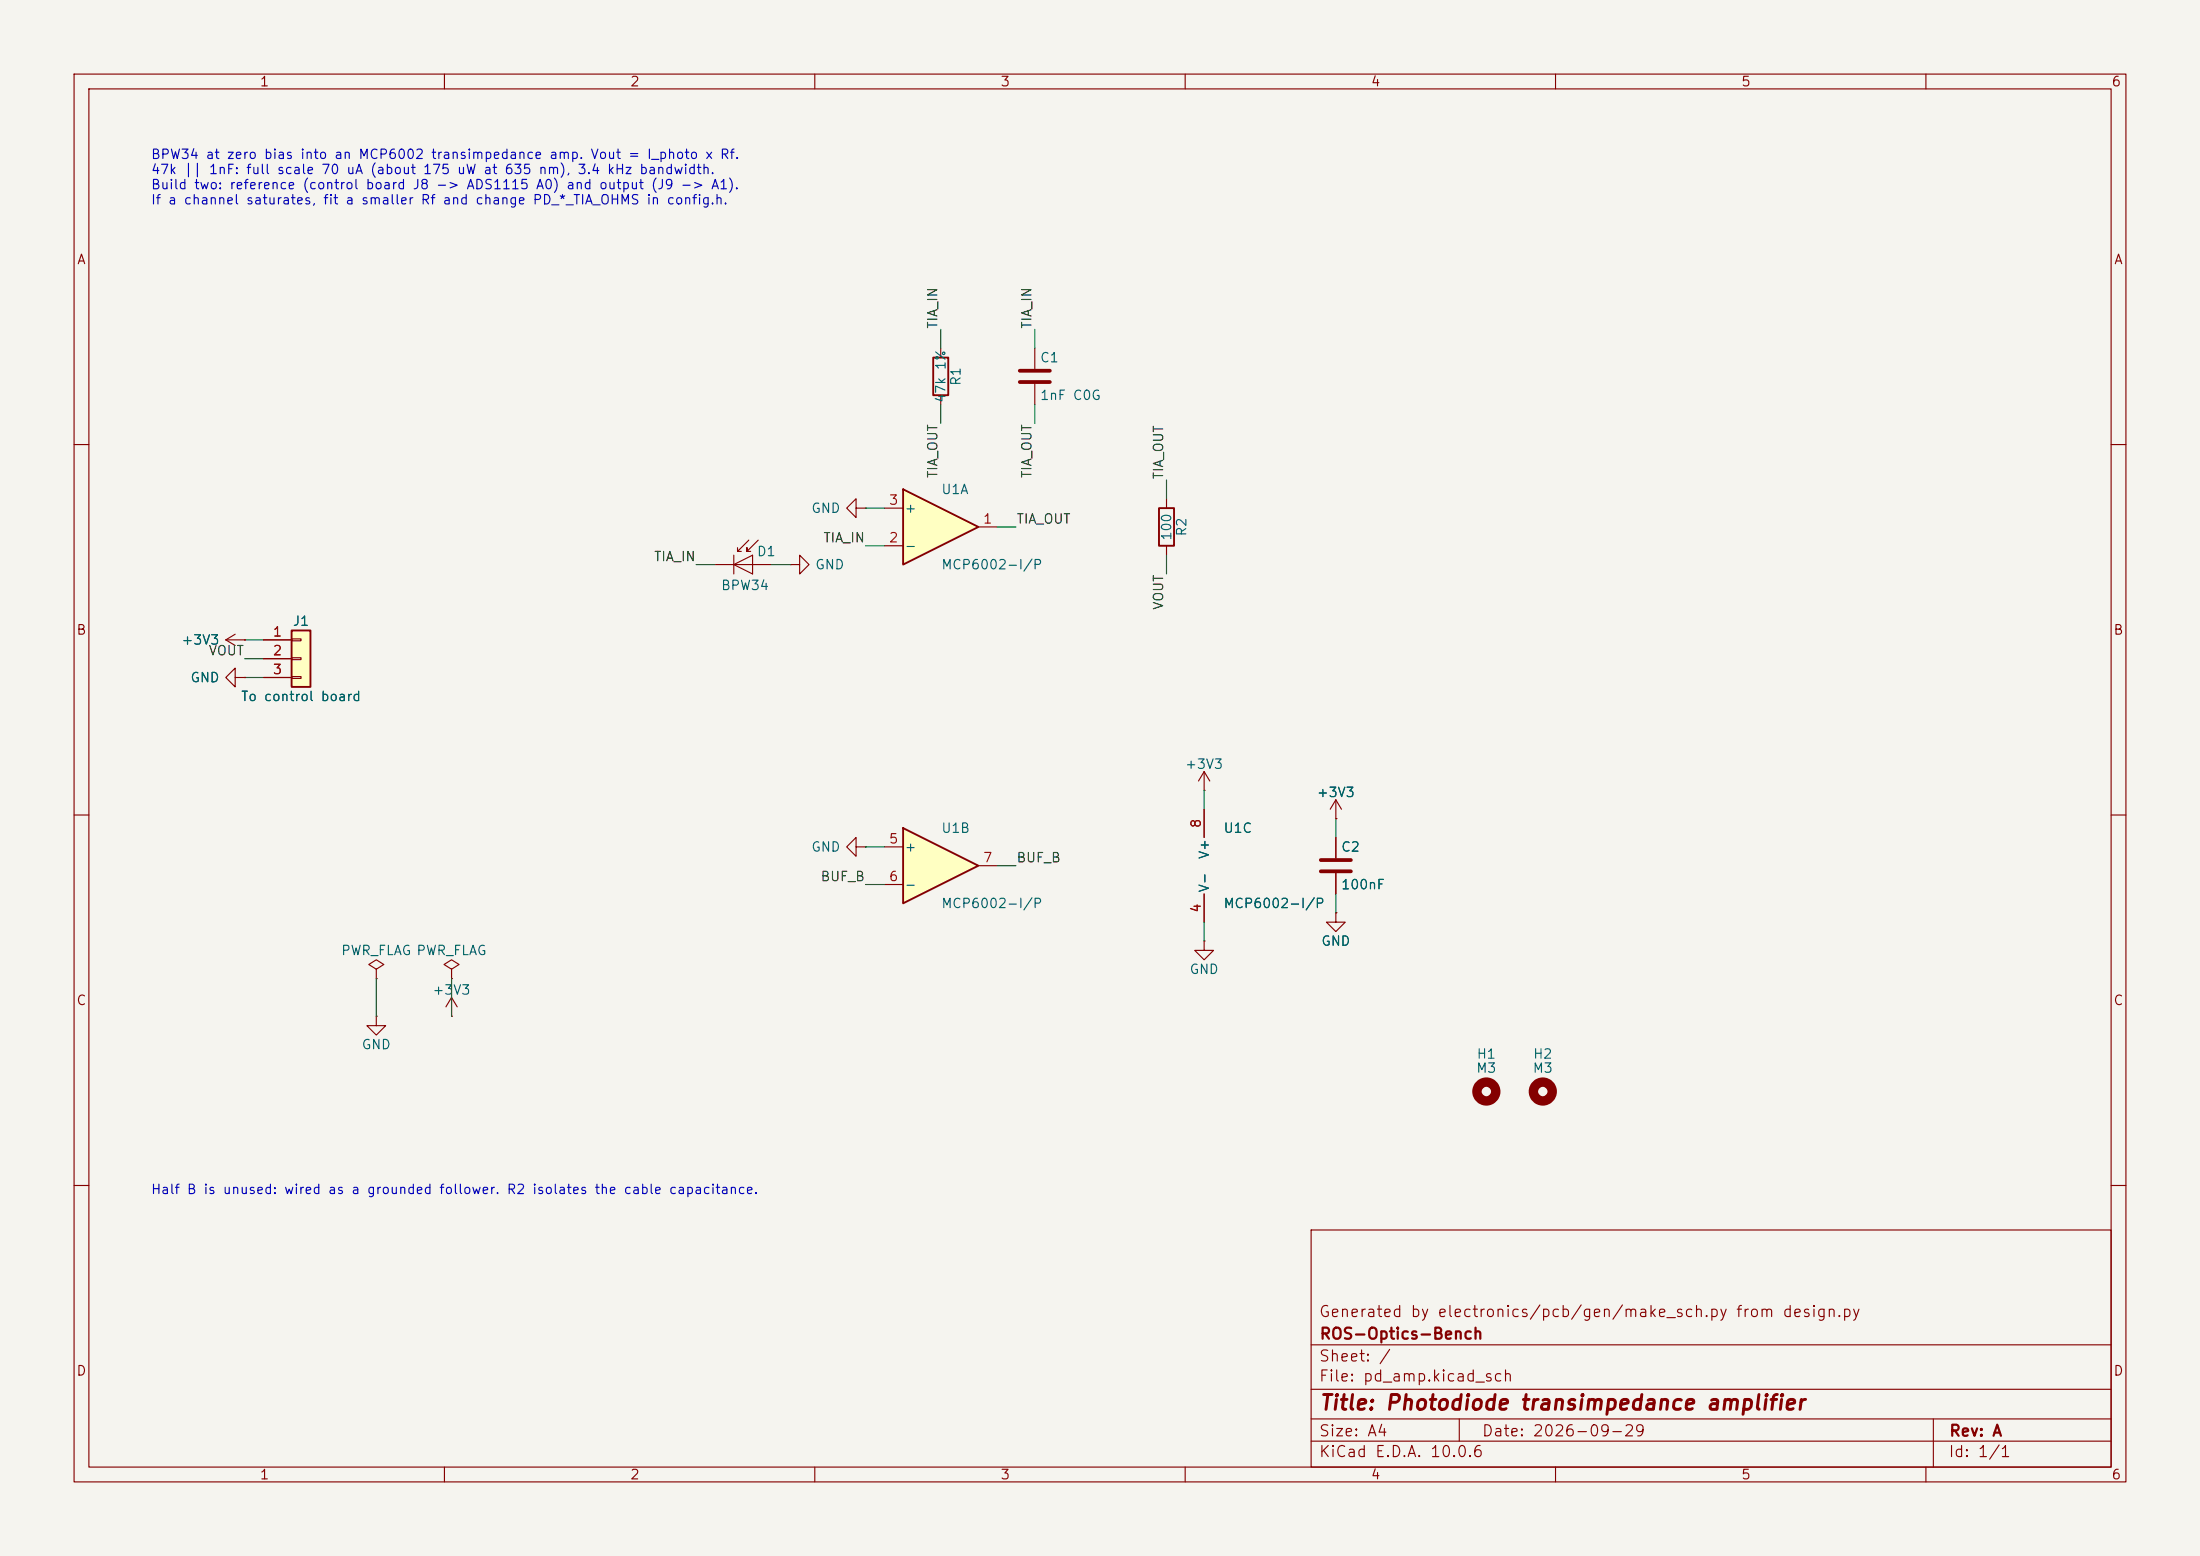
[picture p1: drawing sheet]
(kicad_sch
 (version 20250610)
 (generator "eeschema")
 (generator_version "10.0")
 (paper "A4")
 (title_block
  (title "Photodiode transimpedance amplifier")
  (date "2026-09-29")
  (rev "A")
  (company "ROS-Optics-Bench")
  (comment 1 "Generated by electronics/pcb/gen/make_sch.py from design.py"))
 (lib_symbols
  (symbol "Device:C"
   (pin_numbers (hide yes))
   (pin_names
    (offset 0.254)) (exclude_from_sim no) (in_bom yes) (on_board yes)
   (in_pos_files yes)
   (duplicate_pin_numbers_are_jumpers no)
   (property "Reference" "C" (at 0.635 2.54 0) (show_name no) (do_not_autoplace no) (effects (font (size 1.27 1.27)) (justify left)))
   (property "Value" "C" (at 0.635 -2.54 0) (show_name no) (do_not_autoplace no) (effects (font (size 1.27 1.27)) (justify left)))
   (property "Footprint" "" (at 0.9652 -3.81 0) (show_name no) (do_not_autoplace no) (hide yes) (effects (font (size 1.27 1.27))))
   (property "Datasheet" "" (at 0 0 0) (show_name no) (do_not_autoplace no) (hide yes) (effects (font (size 1.27 1.27))))
   (property "Description" "Unpolarized capacitor" (at 0 0 0) (show_name no) (do_not_autoplace no) (hide yes) (effects (font (size 1.27 1.27))))
   (symbol "C_0_1"
    (polyline (pts (xy -2.032 0.762) (xy 2.032 0.762)) (stroke (width 0.508) (type default)) (fill (type none)))
    (polyline (pts (xy -2.032 -0.762) (xy 2.032 -0.762)) (stroke (width 0.508) (type default)) (fill (type none))))
   (symbol "C_1_1"
    (pin passive line (at 0 3.81 270) (length 2.794) (name "" (effects (font (size 1.27 1.27)))) (number "1" (effects (font (size 1.27 1.27)))))
    (pin passive line (at 0 -3.81 90) (length 2.794) (name "" (effects (font (size 1.27 1.27)))) (number "2" (effects (font (size 1.27 1.27))))))
   (embedded_fonts no))
  (symbol "power:+3V3"
   (power global)
   (pin_numbers (hide yes))
   (pin_names
    (offset 0) (hide yes)) (exclude_from_sim no) (in_bom yes) (on_board yes)
   (in_pos_files yes)
   (duplicate_pin_numbers_are_jumpers no)
   (property "Reference" "#PWR" (at 0 -3.81 0) (show_name no) (do_not_autoplace no) (hide yes) (effects (font (size 1.27 1.27))))
   (property "Value" "+3V3" (at 0 3.556 0) (show_name no) (do_not_autoplace no) (effects (font (size 1.27 1.27))))
   (property "Footprint" "" (at 0 0 0) (show_name no) (do_not_autoplace no) (hide yes) (effects (font (size 1.27 1.27))))
   (property "Datasheet" "" (at 0 0 0) (show_name no) (do_not_autoplace no) (hide yes) (effects (font (size 1.27 1.27))))
   (property "Description" "Power symbol creates a global label with name \"+3V3\"" (at 0 0 0) (show_name no) (do_not_autoplace no) (hide yes) (effects (font (size 1.27 1.27))))
   (symbol "+3V3_0_1"
    (polyline (pts (xy -0.762 1.27) (xy 0 2.54)) (stroke (width 0) (type default)) (fill (type none)))
    (polyline (pts (xy 0 2.54) (xy 0.762 1.27)) (stroke (width 0) (type default)) (fill (type none)))
    (polyline (pts (xy 0 0) (xy 0 2.54)) (stroke (width 0) (type default)) (fill (type none))))
   (symbol "+3V3_1_1"
    (pin power_in line (at 0 0 90) (length 0) (name "" (effects (font (size 1.27 1.27)))) (number "1" (effects (font (size 1.27 1.27))))))
   (embedded_fonts no))
  (symbol "power:GND"
   (power global)
   (pin_numbers (hide yes))
   (pin_names
    (offset 0) (hide yes)) (exclude_from_sim no) (in_bom yes) (on_board yes)
   (in_pos_files yes)
   (duplicate_pin_numbers_are_jumpers no)
   (property "Reference" "#PWR" (at 0 -6.35 0) (show_name no) (do_not_autoplace no) (hide yes) (effects (font (size 1.27 1.27))))
   (property "Value" "GND" (at 0 -3.81 0) (show_name no) (do_not_autoplace no) (effects (font (size 1.27 1.27))))
   (property "Footprint" "" (at 0 0 0) (show_name no) (do_not_autoplace no) (hide yes) (effects (font (size 1.27 1.27))))
   (property "Datasheet" "" (at 0 0 0) (show_name no) (do_not_autoplace no) (hide yes) (effects (font (size 1.27 1.27))))
   (property "Description" "Power symbol creates a global label with name \"GND\" , ground" (at 0 0 0) (show_name no) (do_not_autoplace no) (hide yes) (effects (font (size 1.27 1.27))))
   (symbol "GND_0_1"
    (polyline (pts (xy 0 0) (xy 0 -1.27) (xy 1.27 -1.27) (xy 0 -2.54) (xy -1.27 -1.27) (xy 0 -1.27)) (stroke (width 0) (type default)) (fill (type none))))
   (symbol "GND_1_1"
    (pin power_in line (at 0 0 270) (length 0) (name "" (effects (font (size 1.27 1.27)))) (number "1" (effects (font (size 1.27 1.27))))))
   (embedded_fonts no))
  (symbol "Sensor_Optical:BPW34"
   (pin_numbers (hide yes))
   (pin_names
    (offset 1.016) (hide yes)) (exclude_from_sim no) (in_bom yes) (on_board yes)
   (in_pos_files yes)
   (duplicate_pin_numbers_are_jumpers no)
   (property "Reference" "D" (at 0.508 1.778 0) (show_name no) (do_not_autoplace no) (effects (font (size 1.27 1.27)) (justify left)))
   (property "Value" "BPW34" (at -1.016 -2.794 0) (show_name no) (do_not_autoplace no) (effects (font (size 1.27 1.27))))
   (property "Footprint" "OptoDevice:Osram_DIL2_4.3x4.65mm_P5.08mm" (at 0 4.445 0) (show_name no) (do_not_autoplace no) (hide yes) (effects (font (size 1.27 1.27))))
   (property "Datasheet" "http://www.vishay.com/docs/81521/bpw34.pdf" (at -1.27 0 0) (show_name no) (do_not_autoplace no) (hide yes) (effects (font (size 1.27 1.27))))
   (property "Description" "Silicon PIN Photodiode" (at 0 0 0) (show_name no) (do_not_autoplace no) (hide yes) (effects (font (size 1.27 1.27))))
   (symbol "BPW34_0_1"
    (polyline (pts (xy -2.54 1.27) (xy -2.54 -1.27)) (stroke (width 0.1524) (type default)) (fill (type none)))
    (polyline (pts (xy -2.032 1.778) (xy -1.524 1.778)) (stroke (width 0) (type default)) (fill (type none)))
    (polyline (pts (xy -0.508 3.302) (xy -2.032 1.778) (xy -2.032 2.286)) (stroke (width 0) (type default)) (fill (type none)))
    (polyline (pts (xy 0 1.27) (xy -2.54 0) (xy 0 -1.27)) (stroke (width 0) (type default)) (fill (type none)))
    (polyline (pts (xy 0 0) (xy -2.54 0)) (stroke (width 0) (type default)) (fill (type none)))
    (polyline (pts (xy 0 -1.27) (xy 0 1.27)) (stroke (width 0) (type default)) (fill (type none)))
    (polyline (pts (xy 0.762 3.302) (xy -0.762 1.778) (xy -0.762 2.286) (xy -0.762 1.778) (xy -0.254 1.778)) (stroke (width 0) (type default)) (fill (type none))))
   (symbol "BPW34_1_1"
    (pin passive line (at -5.08 0 0) (length 2.54) (name "K" (effects (font (size 1.27 1.27)))) (number "1" (effects (font (size 1.27 1.27)))))
    (pin passive line (at 2.54 0 180) (length 2.54) (name "A" (effects (font (size 1.27 1.27)))) (number "2" (effects (font (size 1.27 1.27))))))
   (embedded_fonts no))
  (symbol "Mechanical:MountingHole"
   (pin_names
    (offset 1.016)) (exclude_from_sim no) (in_bom no) (on_board yes)
   (in_pos_files yes)
   (duplicate_pin_numbers_are_jumpers no)
   (property "Reference" "H" (at 0 5.08 0) (show_name no) (do_not_autoplace no) (effects (font (size 1.27 1.27))))
   (property "Value" "MountingHole" (at 0 3.175 0) (show_name no) (do_not_autoplace no) (effects (font (size 1.27 1.27))))
   (property "Footprint" "" (at 0 0 0) (show_name no) (do_not_autoplace no) (hide yes) (effects (font (size 1.27 1.27))))
   (property "Datasheet" "" (at 0 0 0) (show_name no) (do_not_autoplace no) (hide yes) (effects (font (size 1.27 1.27))))
   (property "Description" "Mounting Hole without connection" (at 0 0 0) (show_name no) (do_not_autoplace no) (hide yes) (effects (font (size 1.27 1.27))))
   (symbol "MountingHole_0_1"
    (circle (center 0 0) (radius 1.27) (stroke (width 1.27) (type default)) (fill (type none))))
   (embedded_fonts no))
  (symbol "Connector_Generic:Conn_01x03"
   (pin_names
    (offset 1.016) (hide yes)) (exclude_from_sim no) (in_bom yes) (on_board yes)
   (in_pos_files yes)
   (duplicate_pin_numbers_are_jumpers no)
   (property "Reference" "J" (at 0 5.08 0) (show_name no) (do_not_autoplace no) (effects (font (size 1.27 1.27))))
   (property "Value" "Conn_01x03" (at 0 -5.08 0) (show_name no) (do_not_autoplace no) (effects (font (size 1.27 1.27))))
   (property "Footprint" "" (at 0 0 0) (show_name no) (do_not_autoplace no) (hide yes) (effects (font (size 1.27 1.27))))
   (property "Datasheet" "" (at 0 0 0) (show_name no) (do_not_autoplace no) (hide yes) (effects (font (size 1.27 1.27))))
   (property "Description" "Generic connector, single row, 01x03, script generated (kicad-library-utils/schlib/autogen/connector/)" (at 0 0 0) (show_name no) (do_not_autoplace no) (hide yes) (effects (font (size 1.27 1.27))))
   (symbol "Conn_01x03_1_1"
    (rectangle (start -1.27 3.81) (end 1.27 -3.81) (stroke (width 0.254) (type default)) (fill (type background)))
    (rectangle (start -1.27 2.667) (end 0 2.413) (stroke (width 0.1524) (type default)) (fill (type none)))
    (rectangle (start -1.27 0.127) (end 0 -0.127) (stroke (width 0.1524) (type default)) (fill (type none)))
    (rectangle (start -1.27 -2.413) (end 0 -2.667) (stroke (width 0.1524) (type default)) (fill (type none)))
    (pin passive line (at -5.08 2.54 0) (length 3.81) (name "Pin_1" (effects (font (size 1.27 1.27)))) (number "1" (effects (font (size 1.27 1.27)))))
    (pin passive line (at -5.08 0 0) (length 3.81) (name "Pin_2" (effects (font (size 1.27 1.27)))) (number "2" (effects (font (size 1.27 1.27)))))
    (pin passive line (at -5.08 -2.54 0) (length 3.81) (name "Pin_3" (effects (font (size 1.27 1.27)))) (number "3" (effects (font (size 1.27 1.27))))))
   (embedded_fonts no))
  (symbol "Device:R"
   (pin_numbers (hide yes))
   (pin_names
    (offset 0)) (exclude_from_sim no) (in_bom yes) (on_board yes)
   (in_pos_files yes)
   (duplicate_pin_numbers_are_jumpers no)
   (property "Reference" "R" (at 2.032 0 90) (show_name no) (do_not_autoplace no) (effects (font (size 1.27 1.27))))
   (property "Value" "R" (at 0 0 90) (show_name no) (do_not_autoplace no) (effects (font (size 1.27 1.27))))
   (property "Footprint" "" (at -1.778 0 90) (show_name no) (do_not_autoplace no) (hide yes) (effects (font (size 1.27 1.27))))
   (property "Datasheet" "" (at 0 0 0) (show_name no) (do_not_autoplace no) (hide yes) (effects (font (size 1.27 1.27))))
   (property "Description" "Resistor" (at 0 0 0) (show_name no) (do_not_autoplace no) (hide yes) (effects (font (size 1.27 1.27))))
   (symbol "R_0_1"
    (rectangle (start -1.016 -2.54) (end 1.016 2.54) (stroke (width 0.254) (type default)) (fill (type none))))
   (symbol "R_1_1"
    (pin passive line (at 0 3.81 270) (length 1.27) (name "" (effects (font (size 1.27 1.27)))) (number "1" (effects (font (size 1.27 1.27)))))
    (pin passive line (at 0 -3.81 90) (length 1.27) (name "" (effects (font (size 1.27 1.27)))) (number "2" (effects (font (size 1.27 1.27))))))
   (embedded_fonts no))
  (symbol "Amplifier_Operational:MCP6002-xP"
   (pin_names
    (offset 0.127)) (exclude_from_sim no) (in_bom yes) (on_board yes)
   (in_pos_files yes)
   (duplicate_pin_numbers_are_jumpers no)
   (property "Reference" "U" (at 0 5.08 0) (show_name no) (do_not_autoplace no) (effects (font (size 1.27 1.27)) (justify left)))
   (property "Value" "MCP6002-xP" (at 0 -5.08 0) (show_name no) (do_not_autoplace no) (effects (font (size 1.27 1.27)) (justify left)))
   (property "Footprint" "" (at 0 0 0) (show_name no) (do_not_autoplace no) (hide yes) (effects (font (size 1.27 1.27))))
   (property "Datasheet" "http://ww1.microchip.com/downloads/en/DeviceDoc/21733j.pdf" (at 0 0 0) (show_name no) (do_not_autoplace no) (hide yes) (effects (font (size 1.27 1.27))))
   (property "Description" "1MHz, Low-Power Op Amp, DIP-8" (at 0 0 0) (show_name no) (do_not_autoplace no) (hide yes) (effects (font (size 1.27 1.27))))
   (property "ki_locked" "" (at 0 0 0) (show_name no) (do_not_autoplace no) (effects (font (size 1.27 1.27))))
   (symbol "MCP6002-xP_1_1"
    (polyline (pts (xy -5.08 5.08) (xy 5.08 0) (xy -5.08 -5.08) (xy -5.08 5.08)) (stroke (width 0.254) (type default)) (fill (type background)))
    (pin output line (at 7.62 0 180) (length 2.54) (name "" (effects (font (size 1.27 1.27)))) (number "1" (effects (font (size 1.27 1.27)))))
    (pin input line (at -7.62 -2.54 0) (length 2.54) (name "-" (effects (font (size 1.27 1.27)))) (number "2" (effects (font (size 1.27 1.27)))))
    (pin input line (at -7.62 2.54 0) (length 2.54) (name "+" (effects (font (size 1.27 1.27)))) (number "3" (effects (font (size 1.27 1.27))))))
   (symbol "MCP6002-xP_2_1"
    (polyline (pts (xy -5.08 5.08) (xy 5.08 0) (xy -5.08 -5.08) (xy -5.08 5.08)) (stroke (width 0.254) (type default)) (fill (type background)))
    (pin input line (at -7.62 2.54 0) (length 2.54) (name "+" (effects (font (size 1.27 1.27)))) (number "5" (effects (font (size 1.27 1.27)))))
    (pin input line (at -7.62 -2.54 0) (length 2.54) (name "-" (effects (font (size 1.27 1.27)))) (number "6" (effects (font (size 1.27 1.27)))))
    (pin output line (at 7.62 0 180) (length 2.54) (name "" (effects (font (size 1.27 1.27)))) (number "7" (effects (font (size 1.27 1.27))))))
   (symbol "MCP6002-xP_3_1"
    (pin power_in line (at -2.54 -7.62 90) (length 3.81) (name "V-" (effects (font (size 1.27 1.27)))) (number "4" (effects (font (size 1.27 1.27)))))
    (pin power_in line (at -2.54 7.62 270) (length 3.81) (name "V+" (effects (font (size 1.27 1.27)))) (number "8" (effects (font (size 1.27 1.27))))))
   (embedded_fonts no))
  (symbol "power:PWR_FLAG"
   (power global)
   (pin_numbers (hide yes))
   (pin_names
    (offset 0) (hide yes)) (exclude_from_sim no) (in_bom yes) (on_board yes)
   (in_pos_files yes)
   (duplicate_pin_numbers_are_jumpers no)
   (property "Reference" "#FLG" (at 0 1.905 0) (show_name no) (do_not_autoplace no) (hide yes) (effects (font (size 1.27 1.27))))
   (property "Value" "PWR_FLAG" (at 0 3.81 0) (show_name no) (do_not_autoplace no) (effects (font (size 1.27 1.27))))
   (property "Footprint" "" (at 0 0 0) (show_name no) (do_not_autoplace no) (hide yes) (effects (font (size 1.27 1.27))))
   (property "Datasheet" "" (at 0 0 0) (show_name no) (do_not_autoplace no) (hide yes) (effects (font (size 1.27 1.27))))
   (property "Description" "Special symbol for telling ERC where power comes from" (at 0 0 0) (show_name no) (do_not_autoplace no) (hide yes) (effects (font (size 1.27 1.27))))
   (symbol "PWR_FLAG_0_0"
    (pin power_out line (at 0 0 90) (length 0) (name "" (effects (font (size 1.27 1.27)))) (number "1" (effects (font (size 1.27 1.27))))))
   (symbol "PWR_FLAG_0_1"
    (polyline (pts (xy 0 0) (xy 0 1.27) (xy -1.016 1.905) (xy 0 2.54) (xy 1.016 1.905) (xy 0 1.27)) (stroke (width 0) (type default)) (fill (type none))))
   (embedded_fonts no)))
 (symbol
  (lib_id "Device:C")
  (at 139.7 50.8 0)
  (unit 1)
  (exclude_from_sim no)
  (in_bom yes)
  (on_board yes)
  (dnp no)
  (property "Reference" "C1" (at 140.335 48.26 0) (effects (font (size 1.27 1.27)) (justify left)))
  (property "Value" "1nF C0G" (at 140.335 53.34 0) (effects (font (size 1.27 1.27)) (justify left)))
  (property "Footprint" "Capacitor_THT:C_Disc_D5.0mm_W2.5mm_P5.00mm" (at 140.6652 54.61 0) (hide yes) (effects (font (size 1.27 1.27))))
  (property "Datasheet" "" (at 139.7 50.8 0) (hide yes) (effects (font (size 1.27 1.27))))
  (property "Description" "Unpolarized capacitor" (at 139.7 50.8 0) (hide yes) (effects (font (size 1.27 1.27))))
  (pin "1")
  (pin "2"))
 (wire
  (pts (xy 139.7 46.99) (xy 139.7 44.45))
  (stroke (width 0) (type default)))
 (label "TIA_IN"
  (at 139.7 44.45 90)
  (effects (font (size 1.27 1.27)) (justify left bottom)))
 (wire
  (pts (xy 139.7 54.61) (xy 139.7 57.15))
  (stroke (width 0) (type default)))
 (label "TIA_OUT"
  (at 139.7 57.15 270)
  (effects (font (size 1.27 1.27)) (justify right bottom)))
 (symbol
  (lib_id "Device:C")
  (at 180.34 116.84 0)
  (unit 1)
  (exclude_from_sim no)
  (in_bom yes)
  (on_board yes)
  (dnp no)
  (property "Reference" "C2" (at 180.975 114.3 0) (effects (font (size 1.27 1.27)) (justify left)))
  (property "Value" "100nF" (at 180.975 119.38 0) (effects (font (size 1.27 1.27)) (justify left)))
  (property "Footprint" "Capacitor_THT:C_Disc_D5.0mm_W2.5mm_P5.00mm" (at 181.3052 120.65 0) (hide yes) (effects (font (size 1.27 1.27))))
  (property "Datasheet" "" (at 180.34 116.84 0) (hide yes) (effects (font (size 1.27 1.27))))
  (property "Description" "Unpolarized capacitor" (at 180.34 116.84 0) (hide yes) (effects (font (size 1.27 1.27))))
  (pin "1")
  (pin "2"))
 (wire
  (pts (xy 180.34 113.03) (xy 180.34 110.49))
  (stroke (width 0) (type default)))
 (symbol
  (lib_id "power:+3V3")
  (at 180.34 110.49 0)
  (unit 1)
  (exclude_from_sim no)
  (in_bom yes)
  (on_board yes)
  (dnp no)
  (property "Reference" "#PWR001" (at 180.34 114.3 0) (hide yes) (effects (font (size 1.27 1.27))))
  (property "Value" "+3V3" (at 180.34 106.934 0) (effects (font (size 1.27 1.27))))
  (property "Footprint" "" (at 180.34 110.49 0) (hide yes) (effects (font (size 1.27 1.27))))
  (property "Datasheet" "" (at 180.34 110.49 0) (hide yes) (effects (font (size 1.27 1.27))))
  (property "Description" "Power symbol creates a global label with name \"+3V3\"" (at 180.34 110.49 0) (hide yes) (effects (font (size 1.27 1.27))))
  (pin "1"))
 (wire
  (pts (xy 180.34 120.65) (xy 180.34 123.19))
  (stroke (width 0) (type default)))
 (symbol
  (lib_id "power:GND")
  (at 180.34 123.19 0)
  (unit 1)
  (exclude_from_sim no)
  (in_bom yes)
  (on_board yes)
  (dnp no)
  (property "Reference" "#PWR002" (at 180.34 129.54 0) (hide yes) (effects (font (size 1.27 1.27))))
  (property "Value" "GND" (at 180.34 127 0) (effects (font (size 1.27 1.27))))
  (property "Footprint" "" (at 180.34 123.19 0) (hide yes) (effects (font (size 1.27 1.27))))
  (property "Datasheet" "" (at 180.34 123.19 0) (hide yes) (effects (font (size 1.27 1.27))))
  (property "Description" "Power symbol creates a global label with name \"GND\" , ground" (at 180.34 123.19 0) (hide yes) (effects (font (size 1.27 1.27))))
  (pin "1"))
 (symbol
  (lib_id "Sensor_Optical:BPW34")
  (at 101.6 76.2 0)
  (unit 1)
  (exclude_from_sim no)
  (in_bom yes)
  (on_board yes)
  (dnp no)
  (property "Reference" "D1" (at 102.108 74.422 0) (effects (font (size 1.27 1.27)) (justify left)))
  (property "Value" "BPW34" (at 100.584 78.994 0) (effects (font (size 1.27 1.27))))
  (property "Footprint" "OptoDevice:Osram_DIL2_4.3x4.65mm_P5.08mm" (at 101.6 71.755 0) (hide yes) (effects (font (size 1.27 1.27))))
  (property "Datasheet" "http://www.vishay.com/docs/81521/bpw34.pdf" (at 100.33 76.2 0) (hide yes) (effects (font (size 1.27 1.27))))
  (property "Description" "Silicon PIN Photodiode" (at 101.6 76.2 0) (hide yes) (effects (font (size 1.27 1.27))))
  (pin "1")
  (pin "2"))
 (wire
  (pts (xy 96.52 76.2) (xy 93.98 76.2))
  (stroke (width 0) (type default)))
 (label "TIA_IN"
  (at 93.98 76.2 180)
  (effects (font (size 1.27 1.27)) (justify right bottom)))
 (wire
  (pts (xy 104.14 76.2) (xy 106.68 76.2))
  (stroke (width 0) (type default)))
 (symbol
  (lib_id "power:GND")
  (at 106.68 76.2 90)
  (unit 1)
  (exclude_from_sim no)
  (in_bom yes)
  (on_board yes)
  (dnp no)
  (property "Reference" "#PWR003" (at 109.98 76.2 90) (hide yes) (effects (font (size 1.27 1.27)) (justify right)))
  (property "Value" "GND" (at 109.98 76.2 90) (effects (font (size 1.27 1.27)) (justify right)))
  (property "Footprint" "" (at 109.98 76.2 90) (hide yes) (effects (font (size 1.27 1.27)) (justify right)))
  (property "Datasheet" "" (at 109.98 76.2 90) (hide yes) (effects (font (size 1.27 1.27)) (justify right)))
  (property "Description" "Power symbol creates a global label with name \"GND\" , ground" (at 109.98 76.2 90) (hide yes) (effects (font (size 1.27 1.27)) (justify right)))
  (pin "1"))
 (symbol
  (lib_id "Mechanical:MountingHole")
  (at 200.66 147.32 0)
  (unit 1)
  (exclude_from_sim no)
  (in_bom no)
  (on_board yes)
  (dnp no)
  (property "Reference" "H1" (at 200.66 142.24 0) (effects (font (size 1.27 1.27))))
  (property "Value" "M3" (at 200.66 144.145 0) (effects (font (size 1.27 1.27))))
  (property "Footprint" "MountingHole:MountingHole_3.2mm_M3" (at 200.66 147.32 0) (hide yes) (effects (font (size 1.27 1.27))))
  (property "Datasheet" "" (at 200.66 147.32 0) (hide yes) (effects (font (size 1.27 1.27))))
  (property "Description" "Mounting Hole without connection" (at 200.66 147.32 0) (hide yes) (effects (font (size 1.27 1.27)))))
 (symbol
  (lib_id "Mechanical:MountingHole")
  (at 208.28 147.32 0)
  (unit 1)
  (exclude_from_sim no)
  (in_bom no)
  (on_board yes)
  (dnp no)
  (property "Reference" "H2" (at 208.28 142.24 0) (effects (font (size 1.27 1.27))))
  (property "Value" "M3" (at 208.28 144.145 0) (effects (font (size 1.27 1.27))))
  (property "Footprint" "MountingHole:MountingHole_3.2mm_M3" (at 208.28 147.32 0) (hide yes) (effects (font (size 1.27 1.27))))
  (property "Datasheet" "" (at 208.28 147.32 0) (hide yes) (effects (font (size 1.27 1.27))))
  (property "Description" "Mounting Hole without connection" (at 208.28 147.32 0) (hide yes) (effects (font (size 1.27 1.27)))))
 (symbol
  (lib_id "Connector_Generic:Conn_01x03")
  (at 40.64 88.9 0)
  (unit 1)
  (exclude_from_sim no)
  (in_bom yes)
  (on_board yes)
  (dnp no)
  (property "Reference" "J1" (at 40.64 83.82 0) (effects (font (size 1.27 1.27))))
  (property "Value" "To control board" (at 40.64 93.98 0) (effects (font (size 1.27 1.27))))
  (property "Footprint" "Connector_JST:JST_XH_B3B-XH-A_1x03_P2.50mm_Vertical" (at 40.64 88.9 0) (hide yes) (effects (font (size 1.27 1.27))))
  (property "Datasheet" "" (at 40.64 88.9 0) (hide yes) (effects (font (size 1.27 1.27))))
  (property "Description" "Generic connector, single row, 01x03, script generated (kicad-library-utils/schlib/autogen/connector/)" (at 40.64 88.9 0) (hide yes) (effects (font (size 1.27 1.27))))
  (pin "1")
  (pin "2")
  (pin "3"))
 (wire
  (pts (xy 35.56 86.36) (xy 33.02 86.36))
  (stroke (width 0) (type default)))
 (symbol
  (lib_id "power:+3V3")
  (at 33.02 86.36 90)
  (unit 1)
  (exclude_from_sim no)
  (in_bom yes)
  (on_board yes)
  (dnp no)
  (property "Reference" "#PWR004" (at 29.72 86.36 90) (hide yes) (effects (font (size 1.27 1.27)) (justify left)))
  (property "Value" "+3V3" (at 29.72 86.36 90) (effects (font (size 1.27 1.27)) (justify left)))
  (property "Footprint" "" (at 29.72 86.36 90) (hide yes) (effects (font (size 1.27 1.27)) (justify left)))
  (property "Datasheet" "" (at 29.72 86.36 90) (hide yes) (effects (font (size 1.27 1.27)) (justify left)))
  (property "Description" "Power symbol creates a global label with name \"+3V3\"" (at 29.72 86.36 90) (hide yes) (effects (font (size 1.27 1.27)) (justify left)))
  (pin "1"))
 (wire
  (pts (xy 35.56 88.9) (xy 33.02 88.9))
  (stroke (width 0) (type default)))
 (label "VOUT"
  (at 33.02 88.9 180)
  (effects (font (size 1.27 1.27)) (justify right bottom)))
 (wire
  (pts (xy 35.56 91.44) (xy 33.02 91.44))
  (stroke (width 0) (type default)))
 (symbol
  (lib_id "power:GND")
  (at 33.02 91.44 270)
  (unit 1)
  (exclude_from_sim no)
  (in_bom yes)
  (on_board yes)
  (dnp no)
  (property "Reference" "#PWR005" (at 29.72 91.44 270) (hide yes) (effects (font (size 1.27 1.27)) (justify left)))
  (property "Value" "GND" (at 29.72 91.44 270) (effects (font (size 1.27 1.27)) (justify left)))
  (property "Footprint" "" (at 29.72 91.44 270) (hide yes) (effects (font (size 1.27 1.27)) (justify left)))
  (property "Datasheet" "" (at 29.72 91.44 270) (hide yes) (effects (font (size 1.27 1.27)) (justify left)))
  (property "Description" "Power symbol creates a global label with name \"GND\" , ground" (at 29.72 91.44 270) (hide yes) (effects (font (size 1.27 1.27)) (justify left)))
  (pin "1"))
 (symbol
  (lib_id "Device:R")
  (at 127 50.8 0)
  (unit 1)
  (exclude_from_sim no)
  (in_bom yes)
  (on_board yes)
  (dnp no)
  (property "Reference" "R1" (at 129.032 50.8 90) (effects (font (size 1.27 1.27))))
  (property "Value" "47k 1%" (at 127 50.8 90) (effects (font (size 1.27 1.27))))
  (property "Footprint" "Resistor_THT:R_Axial_DIN0207_L6.3mm_D2.5mm_P7.62mm_Horizontal" (at 125.222 50.8 90) (hide yes) (effects (font (size 1.27 1.27))))
  (property "Datasheet" "" (at 127 50.8 0) (hide yes) (effects (font (size 1.27 1.27))))
  (property "Description" "Resistor" (at 127 50.8 0) (hide yes) (effects (font (size 1.27 1.27))))
  (pin "1")
  (pin "2"))
 (wire
  (pts (xy 127 46.99) (xy 127 44.45))
  (stroke (width 0) (type default)))
 (label "TIA_IN"
  (at 127 44.45 90)
  (effects (font (size 1.27 1.27)) (justify left bottom)))
 (wire
  (pts (xy 127 54.61) (xy 127 57.15))
  (stroke (width 0) (type default)))
 (label "TIA_OUT"
  (at 127 57.15 270)
  (effects (font (size 1.27 1.27)) (justify right bottom)))
 (symbol
  (lib_id "Device:R")
  (at 157.48 71.12 0)
  (unit 1)
  (exclude_from_sim no)
  (in_bom yes)
  (on_board yes)
  (dnp no)
  (property "Reference" "R2" (at 159.512 71.12 90) (effects (font (size 1.27 1.27))))
  (property "Value" "100" (at 157.48 71.12 90) (effects (font (size 1.27 1.27))))
  (property "Footprint" "Resistor_THT:R_Axial_DIN0207_L6.3mm_D2.5mm_P7.62mm_Horizontal" (at 155.702 71.12 90) (hide yes) (effects (font (size 1.27 1.27))))
  (property "Datasheet" "" (at 157.48 71.12 0) (hide yes) (effects (font (size 1.27 1.27))))
  (property "Description" "Resistor" (at 157.48 71.12 0) (hide yes) (effects (font (size 1.27 1.27))))
  (pin "1")
  (pin "2"))
 (wire
  (pts (xy 157.48 67.31) (xy 157.48 64.77))
  (stroke (width 0) (type default)))
 (label "TIA_OUT"
  (at 157.48 64.77 90)
  (effects (font (size 1.27 1.27)) (justify left bottom)))
 (wire
  (pts (xy 157.48 74.93) (xy 157.48 77.47))
  (stroke (width 0) (type default)))
 (label "VOUT"
  (at 157.48 77.47 270)
  (effects (font (size 1.27 1.27)) (justify right bottom)))
 (symbol
  (lib_id "Amplifier_Operational:MCP6002-xP")
  (at 127 71.12 0)
  (unit 1)
  (exclude_from_sim no)
  (in_bom yes)
  (on_board yes)
  (dnp no)
  (property "Reference" "U1" (at 127 66.04 0) (effects (font (size 1.27 1.27)) (justify left)))
  (property "Value" "MCP6002-I/P" (at 127 76.2 0) (effects (font (size 1.27 1.27)) (justify left)))
  (property "Footprint" "Package_DIP:DIP-8_W7.62mm" (at 127 71.12 0) (hide yes) (effects (font (size 1.27 1.27))))
  (property "Datasheet" "http://ww1.microchip.com/downloads/en/DeviceDoc/21733j.pdf" (at 127 71.12 0) (hide yes) (effects (font (size 1.27 1.27))))
  (property "Description" "1MHz, Low-Power Op Amp, DIP-8" (at 127 71.12 0) (hide yes) (effects (font (size 1.27 1.27))))
  (pin "1")
  (pin "2")
  (pin "3"))
 (wire
  (pts (xy 134.62 71.12) (xy 137.16 71.12))
  (stroke (width 0) (type default)))
 (label "TIA_OUT"
  (at 137.16 71.12 0)
  (effects (font (size 1.27 1.27)) (justify left bottom)))
 (wire
  (pts (xy 119.38 73.66) (xy 116.84 73.66))
  (stroke (width 0) (type default)))
 (label "TIA_IN"
  (at 116.84 73.66 180)
  (effects (font (size 1.27 1.27)) (justify right bottom)))
 (wire
  (pts (xy 119.38 68.58) (xy 116.84 68.58))
  (stroke (width 0) (type default)))
 (symbol
  (lib_id "power:GND")
  (at 116.84 68.58 270)
  (unit 1)
  (exclude_from_sim no)
  (in_bom yes)
  (on_board yes)
  (dnp no)
  (property "Reference" "#PWR006" (at 113.54 68.58 270) (hide yes) (effects (font (size 1.27 1.27)) (justify left)))
  (property "Value" "GND" (at 113.54 68.58 270) (effects (font (size 1.27 1.27)) (justify left)))
  (property "Footprint" "" (at 113.54 68.58 270) (hide yes) (effects (font (size 1.27 1.27)) (justify left)))
  (property "Datasheet" "" (at 113.54 68.58 270) (hide yes) (effects (font (size 1.27 1.27)) (justify left)))
  (property "Description" "Power symbol creates a global label with name \"GND\" , ground" (at 113.54 68.58 270) (hide yes) (effects (font (size 1.27 1.27)) (justify left)))
  (pin "1"))
 (symbol
  (lib_id "Amplifier_Operational:MCP6002-xP")
  (at 127 116.84 0)
  (unit 2)
  (exclude_from_sim no)
  (in_bom yes)
  (on_board yes)
  (dnp no)
  (property "Reference" "U1" (at 127 111.76 0) (effects (font (size 1.27 1.27)) (justify left)))
  (property "Value" "MCP6002-I/P" (at 127 121.92 0) (effects (font (size 1.27 1.27)) (justify left)))
  (property "Footprint" "Package_DIP:DIP-8_W7.62mm" (at 127 116.84 0) (hide yes) (effects (font (size 1.27 1.27))))
  (property "Datasheet" "http://ww1.microchip.com/downloads/en/DeviceDoc/21733j.pdf" (at 127 116.84 0) (hide yes) (effects (font (size 1.27 1.27))))
  (property "Description" "1MHz, Low-Power Op Amp, DIP-8" (at 127 116.84 0) (hide yes) (effects (font (size 1.27 1.27))))
  (pin "5")
  (pin "6")
  (pin "7"))
 (wire
  (pts (xy 119.38 114.3) (xy 116.84 114.3))
  (stroke (width 0) (type default)))
 (symbol
  (lib_id "power:GND")
  (at 116.84 114.3 270)
  (unit 1)
  (exclude_from_sim no)
  (in_bom yes)
  (on_board yes)
  (dnp no)
  (property "Reference" "#PWR007" (at 113.54 114.3 270) (hide yes) (effects (font (size 1.27 1.27)) (justify left)))
  (property "Value" "GND" (at 113.54 114.3 270) (effects (font (size 1.27 1.27)) (justify left)))
  (property "Footprint" "" (at 113.54 114.3 270) (hide yes) (effects (font (size 1.27 1.27)) (justify left)))
  (property "Datasheet" "" (at 113.54 114.3 270) (hide yes) (effects (font (size 1.27 1.27)) (justify left)))
  (property "Description" "Power symbol creates a global label with name \"GND\" , ground" (at 113.54 114.3 270) (hide yes) (effects (font (size 1.27 1.27)) (justify left)))
  (pin "1"))
 (wire
  (pts (xy 119.38 119.38) (xy 116.84 119.38))
  (stroke (width 0) (type default)))
 (label "BUF_B"
  (at 116.84 119.38 180)
  (effects (font (size 1.27 1.27)) (justify right bottom)))
 (wire
  (pts (xy 134.62 116.84) (xy 137.16 116.84))
  (stroke (width 0) (type default)))
 (label "BUF_B"
  (at 137.16 116.84 0)
  (effects (font (size 1.27 1.27)) (justify left bottom)))
 (symbol
  (lib_id "Amplifier_Operational:MCP6002-xP")
  (at 165.1 116.84 0)
  (unit 3)
  (exclude_from_sim no)
  (in_bom yes)
  (on_board yes)
  (dnp no)
  (property "Reference" "U1" (at 165.1 111.76 0) (effects (font (size 1.27 1.27)) (justify left)))
  (property "Value" "MCP6002-I/P" (at 165.1 121.92 0) (effects (font (size 1.27 1.27)) (justify left)))
  (property "Footprint" "Package_DIP:DIP-8_W7.62mm" (at 165.1 116.84 0) (hide yes) (effects (font (size 1.27 1.27))))
  (property "Datasheet" "http://ww1.microchip.com/downloads/en/DeviceDoc/21733j.pdf" (at 165.1 116.84 0) (hide yes) (effects (font (size 1.27 1.27))))
  (property "Description" "1MHz, Low-Power Op Amp, DIP-8" (at 165.1 116.84 0) (hide yes) (effects (font (size 1.27 1.27))))
  (pin "4")
  (pin "8"))
 (wire
  (pts (xy 162.56 124.46) (xy 162.56 127))
  (stroke (width 0) (type default)))
 (symbol
  (lib_id "power:GND")
  (at 162.56 127 0)
  (unit 1)
  (exclude_from_sim no)
  (in_bom yes)
  (on_board yes)
  (dnp no)
  (property "Reference" "#PWR008" (at 162.56 133.35 0) (hide yes) (effects (font (size 1.27 1.27))))
  (property "Value" "GND" (at 162.56 130.81 0) (effects (font (size 1.27 1.27))))
  (property "Footprint" "" (at 162.56 127 0) (hide yes) (effects (font (size 1.27 1.27))))
  (property "Datasheet" "" (at 162.56 127 0) (hide yes) (effects (font (size 1.27 1.27))))
  (property "Description" "Power symbol creates a global label with name \"GND\" , ground" (at 162.56 127 0) (hide yes) (effects (font (size 1.27 1.27))))
  (pin "1"))
 (wire
  (pts (xy 162.56 109.22) (xy 162.56 106.68))
  (stroke (width 0) (type default)))
 (symbol
  (lib_id "power:+3V3")
  (at 162.56 106.68 0)
  (unit 1)
  (exclude_from_sim no)
  (in_bom yes)
  (on_board yes)
  (dnp no)
  (property "Reference" "#PWR009" (at 162.56 110.49 0) (hide yes) (effects (font (size 1.27 1.27))))
  (property "Value" "+3V3" (at 162.56 103.124 0) (effects (font (size 1.27 1.27))))
  (property "Footprint" "" (at 162.56 106.68 0) (hide yes) (effects (font (size 1.27 1.27))))
  (property "Datasheet" "" (at 162.56 106.68 0) (hide yes) (effects (font (size 1.27 1.27))))
  (property "Description" "Power symbol creates a global label with name \"+3V3\"" (at 162.56 106.68 0) (hide yes) (effects (font (size 1.27 1.27))))
  (pin "1"))
 (symbol
  (lib_id "power:PWR_FLAG")
  (at 50.8 132.08 0)
  (unit 1)
  (exclude_from_sim no)
  (in_bom yes)
  (on_board yes)
  (dnp no)
  (property "Reference" "#FLG01" (at 50.8 130.175 0) (hide yes) (effects (font (size 1.27 1.27))))
  (property "Value" "PWR_FLAG" (at 50.8 128.27 0) (effects (font (size 1.27 1.27))))
  (property "Footprint" "" (at 50.8 132.08 0) (hide yes) (effects (font (size 1.27 1.27))))
  (property "Datasheet" "" (at 50.8 132.08 0) (hide yes) (effects (font (size 1.27 1.27))))
  (property "Description" "Special symbol for telling ERC where power comes from" (at 50.8 132.08 0) (hide yes) (effects (font (size 1.27 1.27))))
  (pin "1"))
 (wire
  (pts (xy 50.8 132.08) (xy 50.8 137.16))
  (stroke (width 0) (type default)))
 (symbol
  (lib_id "power:GND")
  (at 50.8 137.16 0)
  (unit 1)
  (exclude_from_sim no)
  (in_bom yes)
  (on_board yes)
  (dnp no)
  (property "Reference" "#PWR010" (at 50.8 143.51 0) (hide yes) (effects (font (size 1.27 1.27))))
  (property "Value" "GND" (at 50.8 140.97 0) (effects (font (size 1.27 1.27))))
  (property "Footprint" "" (at 50.8 137.16 0) (hide yes) (effects (font (size 1.27 1.27))))
  (property "Datasheet" "" (at 50.8 137.16 0) (hide yes) (effects (font (size 1.27 1.27))))
  (property "Description" "Power symbol creates a global label with name \"GND\" , ground" (at 50.8 137.16 0) (hide yes) (effects (font (size 1.27 1.27))))
  (pin "1"))
 (symbol
  (lib_id "power:PWR_FLAG")
  (at 60.96 132.08 0)
  (unit 1)
  (exclude_from_sim no)
  (in_bom yes)
  (on_board yes)
  (dnp no)
  (property "Reference" "#FLG02" (at 60.96 130.175 0) (hide yes) (effects (font (size 1.27 1.27))))
  (property "Value" "PWR_FLAG" (at 60.96 128.27 0) (effects (font (size 1.27 1.27))))
  (property "Footprint" "" (at 60.96 132.08 0) (hide yes) (effects (font (size 1.27 1.27))))
  (property "Datasheet" "" (at 60.96 132.08 0) (hide yes) (effects (font (size 1.27 1.27))))
  (property "Description" "Special symbol for telling ERC where power comes from" (at 60.96 132.08 0) (hide yes) (effects (font (size 1.27 1.27))))
  (pin "1"))
 (wire
  (pts (xy 60.96 132.08) (xy 60.96 137.16))
  (stroke (width 0) (type default)))
 (symbol
  (lib_id "power:+3V3")
  (at 60.96 137.16 0)
  (unit 1)
  (exclude_from_sim no)
  (in_bom yes)
  (on_board yes)
  (dnp no)
  (property "Reference" "#PWR011" (at 60.96 140.97 0) (hide yes) (effects (font (size 1.27 1.27))))
  (property "Value" "+3V3" (at 60.96 133.604 0) (effects (font (size 1.27 1.27))))
  (property "Footprint" "" (at 60.96 137.16 0) (hide yes) (effects (font (size 1.27 1.27))))
  (property "Datasheet" "" (at 60.96 137.16 0) (hide yes) (effects (font (size 1.27 1.27))))
  (property "Description" "Power symbol creates a global label with name \"+3V3\"" (at 60.96 137.16 0) (hide yes) (effects (font (size 1.27 1.27))))
  (pin "1"))
 (text "BPW34 at zero bias into an MCP6002 transimpedance amp. Vout = I_photo x Rf.\n47k || 1nF: full scale 70 uA (about 175 uW at 635 nm), 3.4 kHz bandwidth.\nBuild two: reference (control board J8 -> ADS1115 A0) and output (J9 -> A1).\nIf a channel saturates, fit a smaller Rf and change PD_*_TIA_OHMS in config.h."
  (exclude_from_sim no)
  (at 20.32 20.32 0)
  (effects (font (size 1.27 1.27)) (justify left top)))
 (text "Half B is unused: wired as a grounded follower. R2 isolates the cable capacitance."
  (exclude_from_sim no)
  (at 20.32 160.02 0)
  (effects (font (size 1.27 1.27)) (justify left top)))
 (sheet_instances
  (path ""
   (page "1")))
 (embedded_fonts no))
